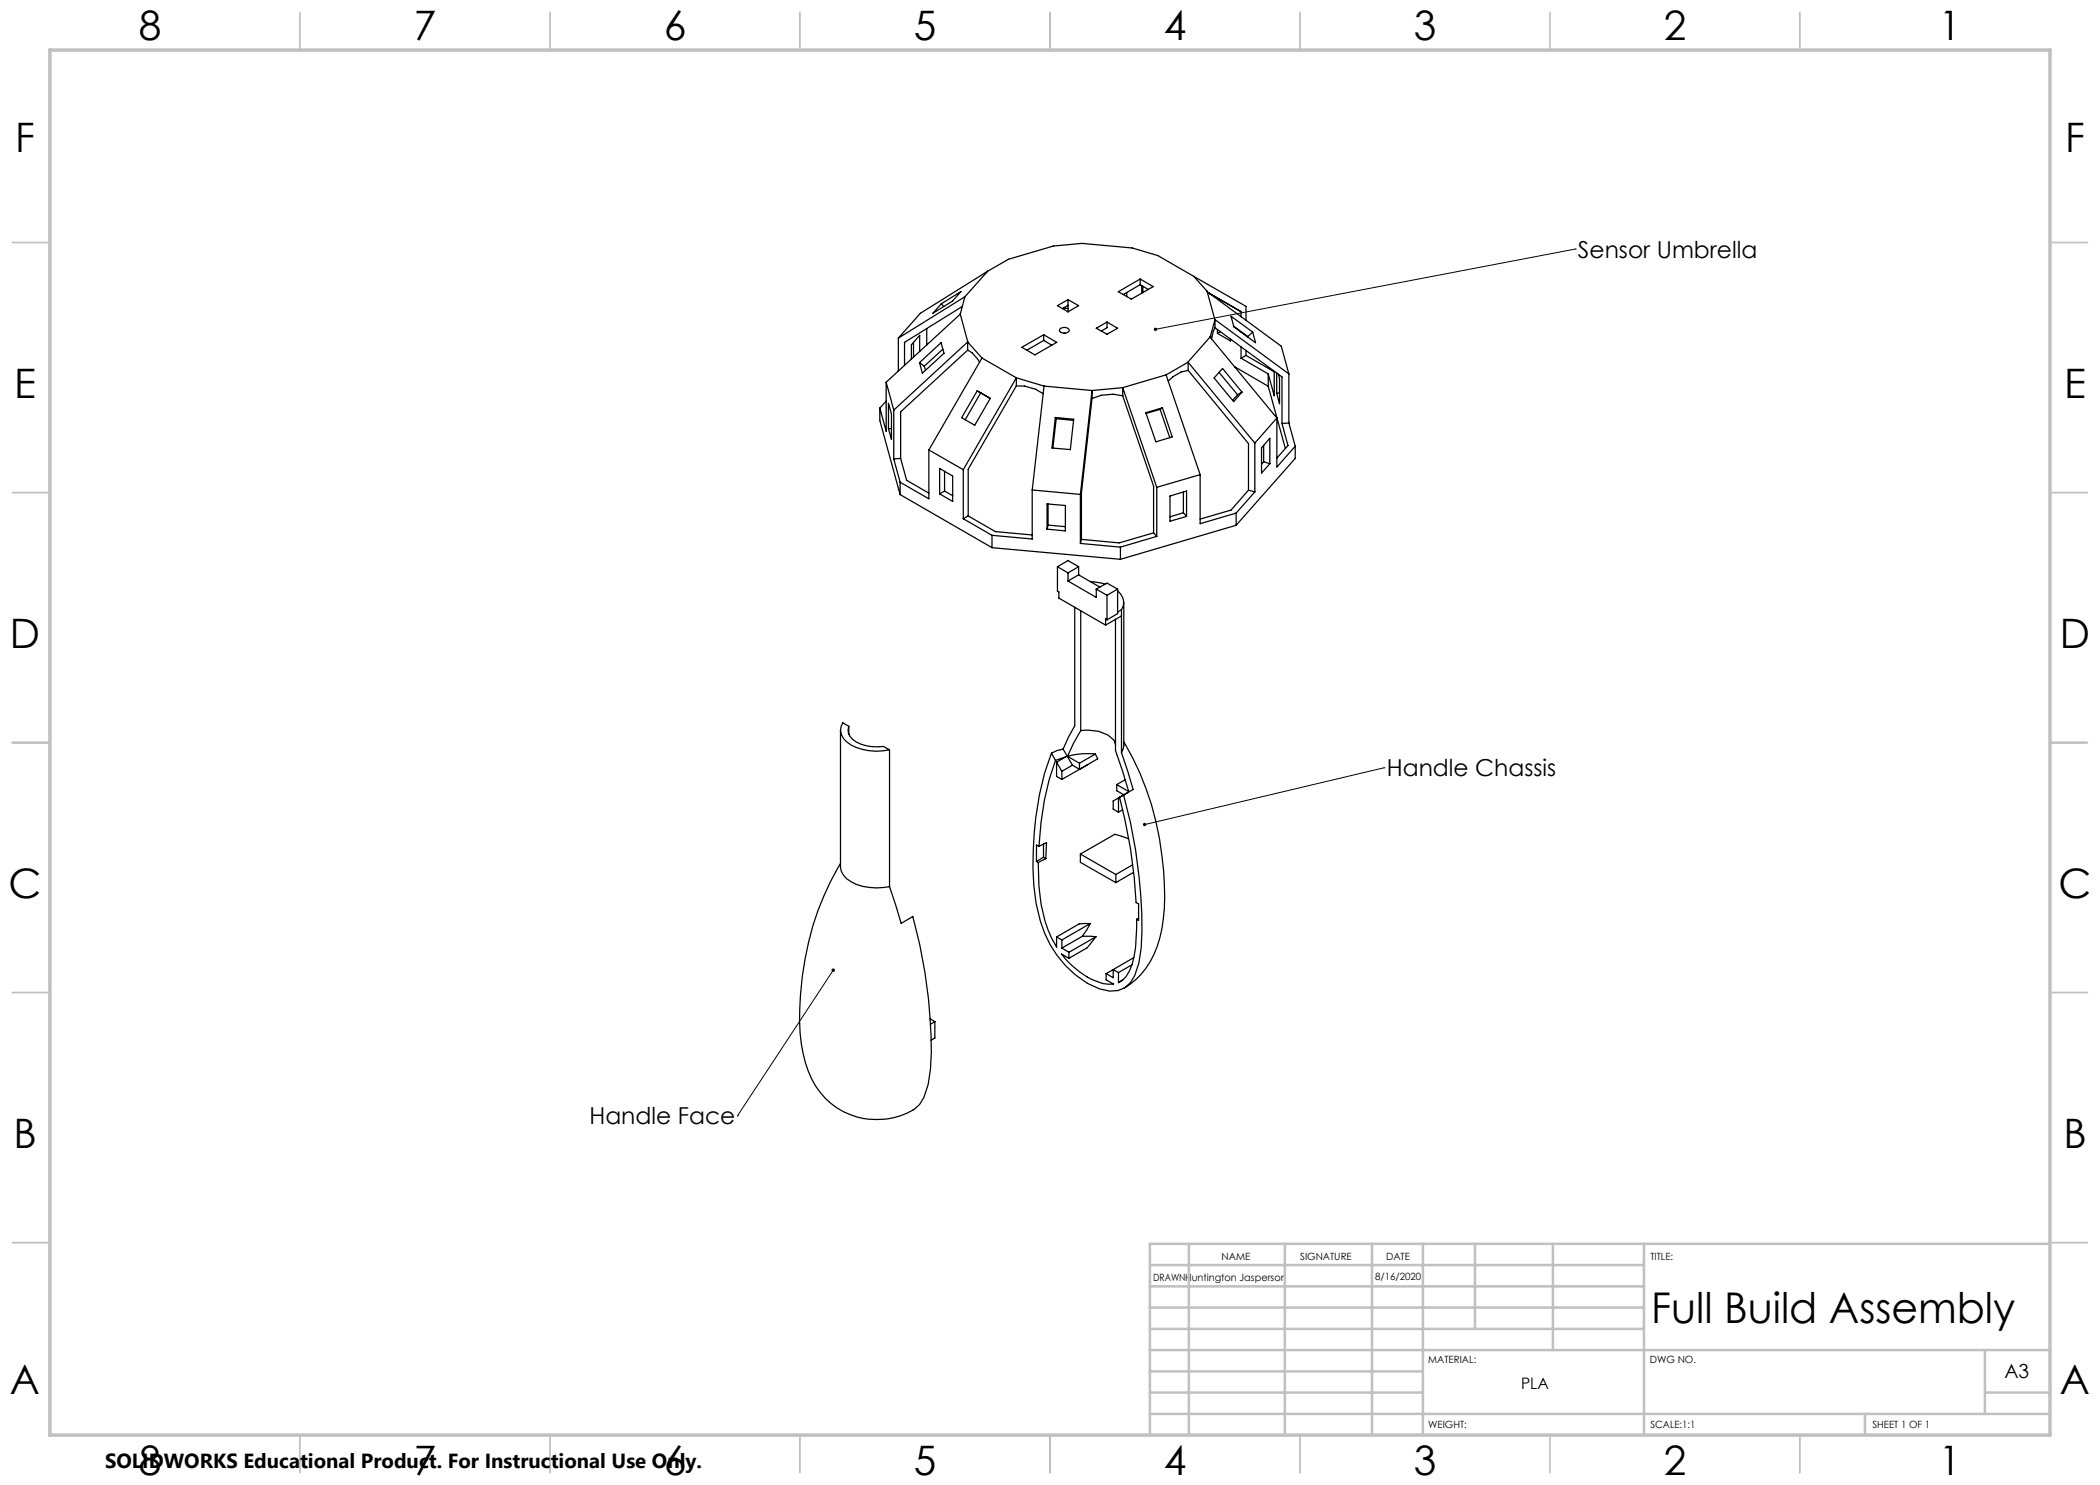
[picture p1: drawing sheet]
<svg xmlns="http://www.w3.org/2000/svg" width="420mm" height="297mm" viewBox="0 0 420 297" stroke-linecap="round" stroke-linejoin="round" font-family="sans-serif">
<path d="M315.1 49.8h.1M315.1 49.8l-84 16.1M276.8 153.6h.1M276.8 153.6l-47.9 11.3M166.7 194l-19.2 29.2M147.5 223.2h.1" fill="none" stroke="#000" stroke-width=".2"/>
<g fill="none" stroke="#c0c0c0" stroke-width=".35">
<path d="M60 2.5v7.5M110 2.5v7.5M160 2.5v7.5M210 2.5v7.5M260 2.5v7.5M310 2.5v7.5M360 2.5v7.5M2.5 48.5h7.5M410 48.5h7.5M2.5 98.5h7.5M410 98.5h7.5M2.5 148.5h7.5"/>
<path d="M410 148.5h7.5M2.5 198.5h7.5M410 198.5h7.5M2.5 248.5h7.5M410 248.5h7.5M60 287v7.5M110 287v7.5M160 287v7.5M210 287v7.5M260 287v7.5M310 287v7.5M360 287v7.5"/>
</g>
<g fill="none" stroke="#c0c0c0" stroke-width=".5">
<path d="M230 257.3h98.8M230 253h98.8M237.8 248.8v38.2M257 248.8v38.2M274.4 248.8v38.2M284.6 248.8v38.2M295 248.8v17M310.6 248.8v21.2M328.8 248.8v38.2M410 248.8h-180v38.2M230 265.8h98.8M230 261.5h98.8"/>
<path d="M230 278.5h54.6M230 274.3h54.6M230 270h180M397 278.5h13M397 270v12.8M230 282.8h180M373 282.8v4.2"/>
</g>
<path d="M10 10h400v277h-400z" fill="none" stroke="#c0c0c0" stroke-width=".7"/>
<path d="M166.4 193.8a.35 .35 0 0 0 0 .5 .35 .35 0 0 0 .5-.1 .35 .35 0 0 0-.1-.5l-.1 .3 .1-.3zM228.7 164.6l-.1 .4 .3-.1-.3 .1a.34 .34 0 0 0 .5 .2 .34 .34 0 0 0 .1-.5 .34 .34 0 0 0-.5-.1zM230.9 65.6l-.1 .3h.3h-.3a.35 .35 0 0 0 .4 .3 .35 .35 0 0 0 .2-.5 .35 .35 0 0 0-.5-.1z" fill="#000"/>
<g fill="none" stroke="#000" stroke-width=".25">
<path d="M193 59.4l-.9 3.4M193 59.4l-13.3 8.2M197.5 54.3l4.2-2.4 9-2.7 5.7-.5 10 .9 5.2 1.5 7.2 4.2M197.5 54.3l-4.5 5.1M197.5 54.3l-13.4 8.3-4.4 5M213.6 59.9v2.5M213.6 59.9l-2.1 1.2 2.1 1.3M213.6 59.9l2.1 1.2-2.1 1.3M223.7 58.3l4.3-2.5 2.6 1.5-4.3 2.5zM225.4 58.5v.8M228 55.8v1.1M228 56.9l-3.4 2"/>
<path d="M228 56.9l1.7 1M228.4 57.1v1.5M228.6 57.3v1.2M238.8 55.3l2.6 2.9M238.8 55.3l10.4 6v2.8M241.4 58.2l1.6 5.8-1 3.4M241.4 58.2l14.9 11 1.5 5.6M242 58.7h-.1l6.3 3.6v1.1M177.2 76.4l1.6 5.6M177.2 76.4v9.9l-1.2-4.7M179.7 67.6v6.6M182.7 68.5v2.9"/>
<path d="M183.9 72.5l4.3-4 .6 2.2-4.3 3.9zM183.9 72.5l1 .7M183.9 70.3v-3.2l-1.6 1.9v2.8M184.9 73.2l.2 .8M185.3 65.7v3.3M188.3 60.7l3.9-2.4-1.7 1.9-3.9 2.4zM188.3 60.7l.4 .6M188.6 69.8l-3.7 3.4M192.1 62.8l1.5 5.6M192.1 62.8l-14.9 13.6M192.4 61.3l-11.5 7.2v4.6M193.5 68.4l-14.7 13.6"/>
<path d="M193.5 68.4h.1M193.5 68.4v1.6M193.5 70l-13.4 12.4v9.3M193.5 70l.9 .6 1.5 1.8M193.6 68.4l2.8 3.2M195.4 78.2l-3.1 5.3 2.6 1.6 3.1-5.4M195.4 78.2l2.6 1.5M195.4 78.2l.7 .4M196.1 78.6l-3.1 5.4M196.1 78.6l1.9 1.1M196.4 71.6l6.9 4M196.4 71.6l-10.6 18.4"/>
<path d="M203.3 75.6l5.5 1.6M203.3 75.6v1.6M203.3 77.2l-9.7 16.6v9.4M203.3 75.6l-10.6 18.3M203.3 77.2h1.6l2.2 .7 1.5 .8M204.4 69.5l4.3-2.5 2.6 1.5-4.3 2.5zM208.7 67v1.1M208.7 68.1l-3.3 2M208.7 68.1l1.7 .9M208.8 77.2l-2.4 20.8M208.8 77.2l9.6 .9M211.9 65.9a1.18 1.18 0 0 1 2 .2 1.15 1.15 0 0 1-2 0z"/>
<path d="M212.7 61.6l.9 .1M212.7 66.6h.3M213.6 61.1l-1.1 .6M218.4 78.1l-2.3 20.8M218.4 78.1v1.6M218.4 79.7l-2.1 18.9v9.3M219.3 65.6l2.1-1.2 2.1 1.2-2.1 1.2zM221.4 64.4v1.1l-1.1 .7M224.5 77.5h.1M224.5 77.5l-6.1 .6M224.5 77.5l6.9 20M224.5 79.2l6.2 18v9.4"/>
<path d="M224.5 77.5v1.7M224.5 79.2l-1.9-.4-2.3 .3-1.9 .6M233.3 75l6.7 19.9M233.3 75l-8.8 2.5M237.5 72.5l-4.2 2.5M237.6 72.5l13.4 16.1M237.6 72.5h-.1M237.6 74.1l12.1 14.6v9.3M237.6 72.5v1.6M237.6 74.1l-1.4 .3-1.6 .9-1 .9M242 67.4l-4.5 5.1M242 67.4l13.4 16.2"/>
<path d="M243 65.5v-1.6l14.8 10.9M243 65.5l13.4 9.9v9.3M243 65.5l-.7 2.3M243.5 66.7l2.6 1.5v-.4M243.5 65.9v.8M243.8 74.5l3.7 4.4M244.1 66.4l-.6 .3M244.5 73.7l3.9 4.7-1.7 1.9-3.9-4.7zM246.2 63.2l4.3 3.2 .6 2.1-4.3-3.1zM246.8 65.3l2.8 2M246.9 73.3l6.7 4M247.5 78.9l-1 1.2"/>
<path d="M248.2 66.4h.1M248.2 69.4v2.2M248.2 71.6l5.4 3.2M248.4 78.4l-.9 .5M249.2 67.1h.1M249.2 70.1v1M249.2 71.1l-1 .5M249.2 71.1l5.6 3.3M249.6 67.3v.1M250.5 66.4l-.9 .9M253.6 74.8v2.5M253.6 77.3l3.5 12.4"/>
<path d="M254.8 74.3v4.9l-1.2-4.4M255.3 74.6v4.1M255.7 74.9l.2 .8v5l-.6-2M255.9 78.6l-.6 .1M257.8 74.8v9.8M176 81.6v2.5l4 14.8M177.2 80.2l-1.2 1.4M177.7 80.7l.6 2.1v5.1l-.6-2.1zM178.3 85.7l-.6 .1M178.8 82v9.8M178.8 91.8l1.2 4.6M180 96.4v2.5"/>
<path d="M180 98.9l18.4 10.6M180.1 91.7l1.2 4.4 4.5 2.5M180.1 91.7l-1.3 .1M185.8 90l6.9 3.9M185.8 90v9.8l-5.8-3.4M187.9 93.7l2.6 1.5v5.1l-2.6-1.5zM188.9 98.2l1.6 .9M188.9 98.2l-1 .6M188.9 94.3v3.9M192.7 93.9v9.8M206.4 98l9.7 .9M206.4 98v9.8l-8-.7"/>
<path d="M211.1 83.5l3.6 .4-.6 6-3.7-.3zM211.1 83.5l.1 .2M211.2 83.7l-.6 5.9M211.2 83.7l3.5 .4M216.1 98.9v9.8M229.2 82.5l3.3-.9 2 5.8-3.3 1zM231.4 97.5v9.8M232 81.9l2 5.7M232 81.9l-2.8 .8M232.5 81.6l-.5 .3M234 99.2l3.3-1v5.1l-3.3 .9zM236.7 98.4v4.1"/>
<path d="M240 94.9l-8.6 2.6M240 94.9v9.8l7.2-2.1M249.7 98l1.3 .4M249.7 98l-3.5 4-6.2 1.8M251 88.6v9.8M251 98.4l-3.8 4.2M252.7 92.4l1.3 .3M252.7 89.1v3.3M252.7 92.4l-.4 .4M254 87.7v5l-1.7 1.9v-5zM255.4 83.6l-4.4 5M255.4 83.6v9.8l3.6-4.2"/>
<path d="M256.4 84.7l1.2 4.4-2.2 2.5M257.8 84.6l-1.4 .1M257.8 84.6l1.2 4.6M259 89.2v2.5l-11.8 13.4M192.7 103.7l5.7 3.4M193.6 103.2l-.9 .5M193.6 103.2l5.5 3.1 7.3 .7M198.4 109.5l25.7 2.4M198.4 107.1v2.4M209.4 100.8l3.7 .3v5.1l-3.7-.4zM209.6 105l-.2 .8M209.6 100.8v4.2"/>
<path d="M209.6 105l3.5 .3M211.5 113.3v4.9l.3 .2v1.2l9.3 5.4M211.5 113.3l2.1 1.3M211.5 113.3l2.1-1.2 2.1 1.2M213.6 114.6v1.6M213.6 116.2l5.7 3.3v-1.7M215.7 115l-2.1 1.2M215.7 115l4.3 2.4M215.7 113.3l-2.1 1.3M215.7 113.3v1.7M216.1 108.7l8 .7M216.3 107.9l-.2 .8"/>
<path d="M218.1 116.3l2.9 .5M219.3 117.8l2.1 1.3M219.3 117.8l2.1-1.2 2.1 1.2M221.4 119.1v4.9M223.5 118.1a2.85 2.85 0 0 1 .8 3.9M223.5 117.8l-2.1 1.3M223.5 117.8v4.9l-2.1 1.3M224.1 109.4v2.5M230.7 106.6l.7 .7M230.7 106.6l-6.9 2-7.5-.7M231.4 107.3l-7.3 2.1M236.7 102.5l.6 .8"/>
<path d="M236.7 102.5l-2.7 .9M247.2 102.6v2.5M247.2 105.1l-23.1 6.8M214.9 121.5v23.7l-1.2 2.2-1.1 2.4M216.1 122.2v23.9M221.4 124l-.3-.2v1.2M223.1 123.9v26.2l2.6 8.2-2.4-1.4M224.3 122l-.8 .4M224.3 122v28.5M224.3 123.2l-3.2 1.8M224.8 120.5v28.6l-.2 .7-.3 .7M168.1 146v27.4a3.4 3.4 0 0 0 2.1 3 11.7 11.7 0 0 0 7.7 .9"/>
<path d="M169.8 145.3l-1.2-.7a2.74 2.74 0 0 0 .7 3.8 10.4 10.4 0 0 0 8.6 1.6M169.8 145.3a2.49 2.49 0 0 0 1.5 3.1 8.8 8.8 0 0 0 5.4 .9l1.2 .7M169.8 145.3v1.5M177.9 150v27.3M210.3 150.6a64.1 64.1 0 0 0-3.5 26.5 25.2 25.2 0 0 0 6.3 16 15.2 15.2 0 0 0 8.8 5.1 4.7 4.7 0 0 0 5-3.1l.9-2.6a58.7 58.7 0 0 0 0-17l-.7-5.5-1-5.5-1.4-5.5M210.3 150.6l.8 1.5M211.1 152.1a56.5 56.5 0 0 0-3.3 17.2M211.1 152.1l2.1-.8-1.9 1.1M211.3 152.4v2.9l1.1 .6M211.3 152.4l1.1 1.9M212.4 154.3v1.6M212.6 149.8l-1.2 .3-1.1 .5"/>
<path d="M212.6 149.8l1.9 3.2M213.5 151.3l2.4 1.3M214.5 153l1.4 .9M214.5 153l-2.1 1.3M215.9 152.6v1.3M216.1 146.1a7.4 7.4 0 0 1 6.7 2l.3 .8M216.1 146.1l-1.4 2.5-1.2 2.7M217.6 152.9l-5.2 3M219.1 150.8a14.8 14.8 0 0 0-5.6 .5M219.1 150.8l.4 1-3.6 2.1M219.1 150.8l-3.2 1.8M223.3 156.9v1.2l1.5 .9"/>
<path d="M223.7 159.6l-1.1 .6v1.6l1.1 .7M223.7 159.6v2.9M224.3 150.5l2.3 7.4-1.9 1.1M224.7 159l-.8 .5a101 101 0 0 1 3.3 21l.5 .3v3.3l-.4-.2M224.8 148.4a59.9 59.9 0 0 1 7.9 35.4 18.1 18.1 0 0 1-6.7 13l-1.2 .9M225 156l-1.7 .9M225.6 158.5l-1.9 1.1M168.1 172.7a59.6 59.6 0 0 0-7.8 36.1 17.5 17.5 0 0 0 7.1 12.8 14.9 14.9 0 0 0 15.2 .4M177.9 177.3l2.3 7.4 2.4-1.4a96.3 96.3 0 0 1 3.5 30.6l-.5 3-.8 2.6-.9 1.4-1.3 1.1M207.3 172.3l.3 .2M207.6 172.5a33.4 33.4 0 0 0 2.7 15l1 1.9v-2M207.8 169.3l1.5-.7-.1 3.1"/>
<path d="M207.8 169.3l-.5-.3v3.3M208.7 168.8v2.6M208.7 171.4l-1.4 .9M208.7 171.4l.5 .3M209.2 171.7l-1.6 .8M216.1 170.8l7.1 4.1M216.1 170.8v1.7l7.1 4M223.2 174.9v1.6M224.5 162l-.8 .5M225.7 167.8l-2.7-.9-6.9 3.9M226.5 173l-3.3 1.9M226.7 174.5l-3.5 2"/>
<path d="M211.3 187.4l1.1 .6M212.4 188v1.6M212.4 189.6l1.4 .9M213.8 191.7l-1.5-.9a25.4 25.4 0 0 0 5.3 4.7l.3 .1a12.2 12.2 0 0 0 3.8 1.2h1l-1.5-.8v-1.3M213.8 190.5v1.2M216.4 187.3l2.8 .1M216.4 187.3l-4 2.3M218.1 184.7l-1.7 2.6M218.1 184.7l-2.3 .1-4.5 2.6M218.1 184.7l-5.7 3.3M219.2 187.4l-1.7 2.1-3.7 2.2M219.2 187.4l-5.4 3.1"/>
<path d="M222.6 193.9v1.6l-1.4-.8M222.6 193.9l1.1 .6M222.6 193.9l-1.4 .8M223.7 194.5v2M224.6 195.9l-.9 .6M226.4 193l-2.7 1.5M226.8 191.5l-4.2 2.4M227.3 183.9a24.4 24.4 0 0 1-1.4 10.3l-.7 1.2-.7 .7-.8 .4M227.7 183.6l-.4 .3M186 203.8l1 .5M187 204.3l-.9 .6M187 204.3v3.3l-.8 .4"/>
</g>
<text font-size="8.5" x="330.2" y="264.5">Full Build Assembly</text>
<g font-size="8.1">
<text x="27.8" y="8">8</text>
<text x="82.8" y="8">7</text>
<text x="132.8" y="8">6</text>
<text x="182.8" y="8">5</text>
<text x="232.8" y="8">4</text>
<text x="282.8" y="8">3</text>
<text x="332.8" y="8">2</text>
<text x="387.8" y="8">1</text>
<text x="3" y="30.4">F</text>
<text x="413" y="30.4">F</text>
<text x="2.8" y="79.6">E</text>
<text x="412.8" y="79.6">E</text>
<text x="2" y="129.6">D</text>
<text x="412" y="129.6">D</text>
<text x="1.7" y="179.6">C</text>
<text x="411.7" y="179.6">C</text>
<text x="2.7" y="229.6">B</text>
<text x="412.7" y="229.6">B</text>
<text x="2" y="278.9">A</text>
<text x="412" y="278.9">A</text>
<text x="27.8" y="295">8</text>
<text x="82.8" y="295">7</text>
<text x="132.8" y="295">6</text>
<text x="182.8" y="295">5</text>
<text x="232.8" y="295">4</text>
<text x="282.8" y="295">3</text>
<text x="332.8" y="295">2</text>
<text x="387.8" y="295">1</text>
</g>
<g font-size="4.7">
<text x="315.6" y="51.5">Sensor Umbrella</text>
<text x="277.4" y="155.3">Handle Chassis</text>
<text x="117.9" y="224.8">Handle Face</text>
</g>
<text font-size="4.1" x="21" y="293.7">SOLIDWORKS Educational Product. For Instructional Use Only.</text>
<text font-size="3.9" x="400.9" y="275.5">A3</text>
<text font-size="3.2" x="304.2" y="277.9">PLA</text>
<g font-size="2">
<text x="244.3" y="252">NAME</text>
<text x="260" y="251.9">SIGNATURE</text>
<text x="277.2" y="251.9">DATE</text>
<text x="330.1" y="251.9">TITLE:</text>
<text x="230.6" y="256.1">DRAWNHuntington Jasperson</text>
<text x="275" y="255.9">8/16/2020</text>
<text x="285.6" y="272.5">MATERIAL:</text>
<text x="330" y="272.5">DWG NO.</text>
<text x="285.6" y="285.5">WEIGHT:</text>
<text x="330.1" y="285.6">SCALE:1:1</text>
<text x="374.5" y="285.6">SHEET 1 OF 1</text>
</g>
</svg>
